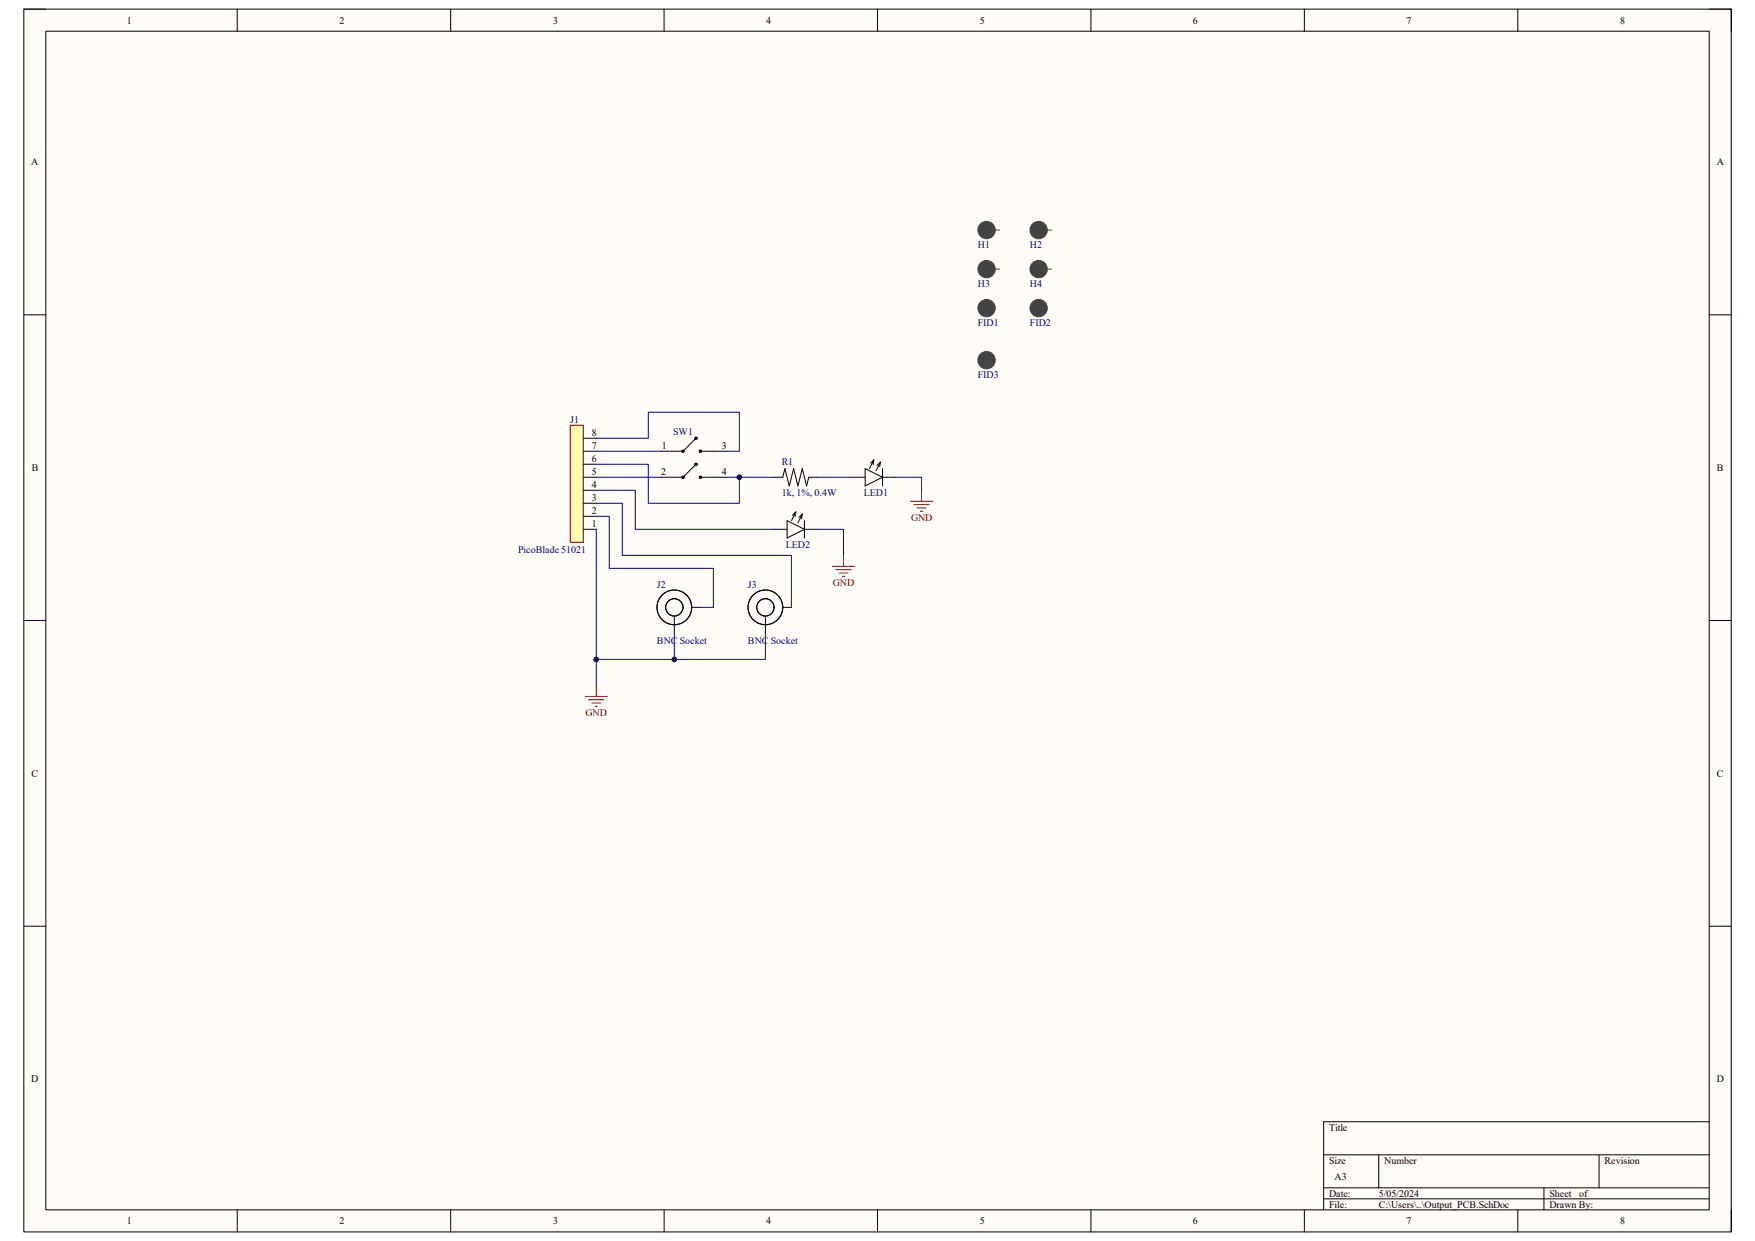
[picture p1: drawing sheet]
<svg xmlns="http://www.w3.org/2000/svg" width="297mm" height="210mm" viewBox="0 0 297 210" stroke-linecap="round" stroke-linejoin="round" font-family="sans-serif">
<path d="M4 1.5h289v207h-289z" fill-rule="evenodd" fill="#fffcf8"/>
<path d="M4 1.5h289v207h-289z" fill="none" stroke="#000" stroke-width=".17"/>
<path d="M7.8 5.3h281.5v199.4h-281.5z" fill-rule="evenodd" fill="#fffcf8"/>
<g fill="none" stroke="#000" stroke-width=".17">
<path d="M4 1.5h3.8M7.8 5.3h281.5v199.4h-281.5zM40.1 1.5v3.8M76.3 1.5v3.8M112.4 1.5v3.8M148.5 1.5v3.8M184.6 1.5v3.8M220.7 1.5v3.8M256.9 1.5v3.8M289.3 1.5h3.7v3.8M4 53.3h3.8M289.3 53.3h3.7"/>
<path d="M4 105h3.8M289.3 105h3.7M4 156.7h3.8M289.3 156.7h3.7M224 195.4h65.3M233.3 195.4v5.6M270.6 195.4v5.6M289.3 189.8h-65.3v14.9M40.2 204.7v3.8M76.3 204.7v3.8M112.4 204.7v3.8M148.5 204.7v3.8"/>
<path d="M184.6 204.7v3.8M220.7 204.7v3.8M224 201h65.3M224 202.9h65.3M256.9 204.7v3.8M261.3 201v3.7M293 204.7v3.8"/>
</g>
<path d="M96.5 72h2.2v19.8h-2.2z" fill-rule="evenodd" fill="#ffffb0"/>
<path d="M96.5 72h2.2v19.8h-2.2z" fill="none" stroke="#800000" stroke-width=".17"/>
<g fill="none" stroke="#000" stroke-width=".17">
<path d="M98.7 78.6h2.2M98.7 76.4h2.2M98.7 74.2h2.2M146.4 79.3l3 1.5-3 1.4zM147.9 77.8l-.7 1.5M147.9 77.8l-.6 .6M147.9 77.8l-.1 .8M149 78.2l-.7 1.5M149 78.2l-.6 .6M149 78.2l-.1 .8M149.4 79.3v2.9M98.7 89.6h2.2"/>
<path d="M98.7 87.4h2.2M98.7 85.2h2.2M98.7 83h2.2M98.7 80.8h2.2M131 89.6h2.2M133.2 88.1l2.9 1.5-2.9 1.4zM134.7 86.6l-.8 1.5M134.7 86.6l-.6 .6M134.7 86.6l-.1 .8M135.8 87l-.8 1.5M135.8 87l-.6 .6M135.8 87l-.1 .8"/>
<path d="M136.1 89.6h2.2M136.1 88.1v2.9M144.2 80.8h2.2M149.4 80.8h2.2M114.1 104.3v2.9M117.1 102.8h1.4M129.5 104.3v2.9M132.5 102.8h1.4"/>
<circle cx="114.1" cy="102.8" r="2.94"/>
<circle cx="114.1" cy="102.8" r="1.47"/>
<circle cx="129.5" cy="102.8" r="1.47"/>
<circle cx="129.5" cy="102.8" r="2.94"/>
</g>
<circle cx="167" cy="38.9" r="1.47" fill="#434343"/>
<g fill="none" stroke="#434343" stroke-width=".17">
<path d="M167.7 38.9h1.5"/>
<circle cx="167" cy="38.9" r="1.47"/>
</g>
<circle cx="167" cy="45.5" r="1.47" fill="#434343"/>
<g fill="none" stroke="#434343" stroke-width=".17">
<path d="M167.7 45.5h1.5"/>
<circle cx="167" cy="45.5" r="1.47"/>
</g>
<circle cx="175.8" cy="38.9" r="1.47" fill="#434343"/>
<g fill="none" stroke="#434343" stroke-width=".17">
<path d="M176.5 38.9h1.5"/>
<circle cx="175.8" cy="38.9" r="1.47"/>
</g>
<circle cx="175.8" cy="45.5" r="1.47" fill="#434343"/>
<g fill="none" stroke="#434343" stroke-width=".17">
<path d="M176.5 45.5h1.5"/>
<circle cx="175.8" cy="45.5" r="1.47"/>
</g>
<circle cx="167" cy="52.1" r="1.47" fill="#434343"/>
<circle cx="167" cy="52.1" r="1.47" fill="none" stroke="#434343" stroke-width=".17"/>
<circle cx="175.8" cy="52.1" r="1.47" fill="#434343"/>
<circle cx="175.8" cy="52.1" r="1.47" fill="none" stroke="#434343" stroke-width=".17"/>
<circle cx="167" cy="61" r="1.47" fill="#434343"/>
<circle cx="167" cy="61" r="1.47" fill="none" stroke="#434343" stroke-width=".17"/>
<g fill="none" stroke="#000" stroke-width=".17">
<path d="M117.8 78.6l-2.2 2.2h-3.7M117.8 74.2l-2.2 2.2h-3.7M118.5 76.4h4.4M118.5 80.8h4.4M131 80.8h1.5l.3-1.5 .8 2.9 .7-2.9 .7 2.9 .8-2.9 .7 2.9 .4-1.4h1.4"/>
<circle cx="115.6" cy="76.4" r=".18"/>
<circle cx="117.8" cy="78.6" r=".18"/>
<circle cx="117.8" cy="74.2" r=".18"/>
<circle cx="118.5" cy="76.4" r=".18"/>
<circle cx="115.6" cy="80.8" r=".18"/>
<circle cx="118.5" cy="80.8" r=".18"/>
</g>
<g fill="none" stroke="#800000" stroke-width=".17">
<path d="M140.9 95.8h3.7M141.4 96.4h2.6M142 97h1.5M142.6 97.5h.3M142.7 94v1.8M154.1 84.8h3.7M154.7 85.4h2.6M155.2 86h1.5M155.8 86.5h.3M156 83v1.8M99 117.9h3.8M99.6 118.4h2.6"/>
<path d="M100.2 119h1.5M100.7 119.5h.4M100.9 116v1.9"/>
</g>
<path d="M100.9 76.4h11M100.9 74.2h8.8v-4.4h15.4v6.6h-2.2M100.9 78.6h8.8v6.6h15.4v-4.4M100.9 80.8h11M138.3 80.8h5.9M151.6 80.8h4.4v2.2" fill="none" stroke="#000080" stroke-width=".17"/>
<circle cx="125.1" cy="80.8" r=".37" fill="#000080"/>
<g fill="none" stroke="#000080" stroke-width=".17">
<path d="M100.9 83h6.6v6.6h23.5M138.3 89.6h4.4v4.4M114.1 107.2v4.4h-13.2"/>
<circle cx="125.1" cy="80.8" r=".37"/>
</g>
<circle cx="114.1" cy="111.6" r=".37" fill="#000080"/>
<circle cx="114.1" cy="111.6" r=".37" fill="none" stroke="#000080" stroke-width=".17"/>
<circle cx="100.9" cy="111.6" r=".37" fill="#000080"/>
<g fill="none" stroke="#000080" stroke-width=".17">
<path d="M129.5 107.2v4.4h-15.4"/>
<circle cx="100.9" cy="111.6" r=".37"/>
</g>
<circle cx="114.1" cy="111.6" r=".37" fill="#000080"/>
<g fill="none" stroke="#000080" stroke-width=".17">
<path d="M100.9 85.2h4.4v8.8h28.6v8.8M122.9 80.8h8.1"/>
<circle cx="114.1" cy="111.6" r=".37"/>
</g>
<circle cx="125.1" cy="80.8" r=".37" fill="#000080"/>
<g fill="none" stroke="#000080" stroke-width=".17">
<path d="M100.9 87.4h2.2v8.8h17.6v6.6h-2.2M100.9 89.6v26.4"/>
<circle cx="125.1" cy="80.8" r=".37"/>
</g>
<circle cx="100.9" cy="111.6" r=".37" fill="#000080"/>
<circle cx="100.9" cy="111.6" r=".37" fill="none" stroke="#000080" stroke-width=".17"/>
<g font-size="1.7">
<text x="21.5" y="4">1</text>
<text x="57.4" y="4">2</text>
<text x="93.6" y="4">3</text>
<text x="129.7" y="4">4</text>
<text x="165.8" y="4">5</text>
<text x="201.9" y="4">6</text>
<text x="238" y="4">7</text>
<text x="274.2" y="4">8</text>
<text x="5.3" y="28">A</text>
<text x="290.5" y="28">A</text>
<text x="100.2" y="76">7</text>
<text x="100.2" y="73.8">8</text>
<text x="112" y="76">1</text>
<text x="122.2" y="76">3</text>
<text x="5.4" y="79.7">B</text>
<text x="100.2" y="82.6">4</text>
<text x="100.2" y="80.4">5</text>
<text x="100.2" y="78.2">6</text>
<text x="111.9" y="80.4">2</text>
<text x="122.2" y="80.4">4</text>
<text x="290.6" y="79.7">B</text>
<text x="100.2" y="89.2">1</text>
<text x="100.2" y="87">2</text>
<text x="100.2" y="84.8">3</text>
<text x="5.3" y="131.4">C</text>
<text x="290.6" y="131.4">C</text>
<text x="5.3" y="183.2">D</text>
<text x="290.5" y="183.2">D</text>
<text x="224.9" y="191.3">Title</text>
<text x="224.9" y="196.9">Size</text>
<text x="234.3" y="196.9">Number</text>
<text x="271.5" y="196.9">Revision</text>
<text x="224.9" y="202.5">Date:</text>
<text x="225.8" y="199.7">A3</text>
<text x="233.3" y="202.5">5/05/2024</text>
<text x="262.2" y="202.5">Sheet</text>
<text x="267.2" y="202.5">of</text>
<text x="21.5" y="207.2">1</text>
<text x="57.4" y="207.2">2</text>
<text x="93.6" y="207.2">3</text>
<text x="129.7" y="207.2">4</text>
<text x="165.8" y="207.2">5</text>
<text x="201.9" y="207.2">6</text>
<text x="224.9" y="204.4">File:</text>
<text x="233.3" y="204.4">C:\Users\..\Output_PCB.SchDoc</text>
<text x="238" y="207.2">7</text>
<text x="262.2" y="204.4">Drawn By:</text>
<text x="274.2" y="207.2">8</text>
</g>
<g font-size="1.7" fill="#000080">
<text x="165.5" y="41.9">H1</text>
<text x="174.3" y="41.9">H2</text>
<text x="165.5" y="48.5">H3</text>
<text x="174.3" y="48.5">H4</text>
<text x="165.5" y="55.1">FID1</text>
<text x="174.3" y="55.1">FID2</text>
<text x="165.5" y="63.9">FID3</text>
<text x="96.5" y="71.6">J1</text>
<text x="113.9" y="73.6">SW1</text>
<text x="132.3" y="78.7">R1</text>
<text x="132.3" y="83.9">1k, 1%, 0.4W</text>
<text x="146.2" y="83.9">LED1</text>
<text x="87.7" y="93.6">PicoBlade 51021</text>
<text x="133" y="92.8">LED2</text>
<text x="111.2" y="99.5">J2</text>
<text x="126.6" y="99.5">J3</text>
<text x="111.2" y="109.1">BNC Socket</text>
<text x="126.6" y="109.1">BNC Socket</text>
</g>
<g font-size="1.7" fill="#800000">
<text x="154.2" y="88.2">GND</text>
<text x="140.9" y="99.2">GND</text>
<text x="99.1" y="121.2">GND</text>
</g>
</svg>
